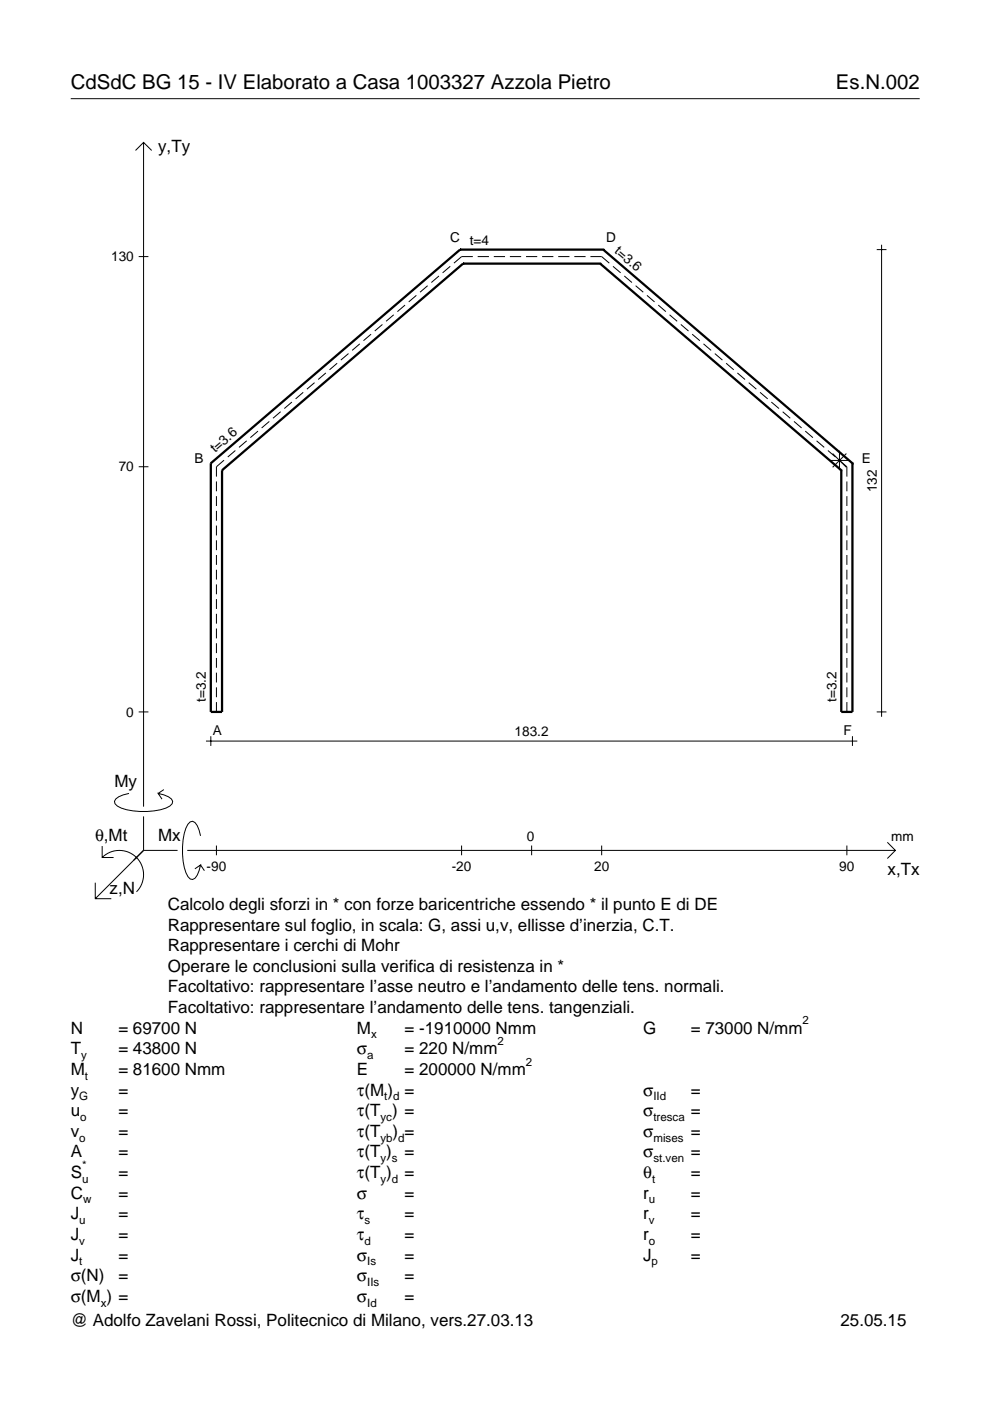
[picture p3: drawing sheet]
<svg xmlns="http://www.w3.org/2000/svg" width="210mm" height="297mm" viewBox="0 0 210 297" stroke-linecap="round" stroke-linejoin="round" font-family="sans-serif">
<g fill="none" stroke="#000" stroke-width=".21">
<path d="M15 20.9h180M28.7 31.9l1.7-1.7 1.8 1.7M30.4 30.2v140.8M29.4 54.4h2.1M93.1 58.5l-1.6 1.4M95.5 56.5l-1.7 1.3M100.2 54.4h-2.3l-1.7 1.4M101.3 54.4h2.4M104.7 54.4h2.4M108.1 54.4h2.4M111.5 54.4h2.4M114.9 54.4h2.4"/>
<path d="M118.4 54.4h2.3M121.8 54.4h2.4M125.2 54.4h2.4l1.6 1.4M130 56.5l1.6 1.3M132.4 58.5l1.6 1.4M185.9 52.9h2M186.9 51.9v100.1M69.1 79.1l-1.6 1.4M71.5 77l-1.6 1.4M73.9 75l-1.6 1.3M76.3 72.9l-1.6 1.4M78.7 70.9l-1.6 1.3"/>
<path d="M81.1 68.8l-1.6 1.4M83.5 66.7l-1.6 1.4M85.9 64.7l-1.6 1.4M88.3 62.6l-1.6 1.4M90.7 60.6l-1.6 1.4M134.8 60.6l1.6 1.4M137.2 62.6l1.6 1.4M139.6 64.7l1.6 1.4M142 66.7l1.6 1.4M144.4 68.8l1.6 1.4M146.8 70.9l1.6 1.3M149.2 72.9l1.6 1.4"/>
<path d="M151.6 75l1.6 1.3M154 77l1.6 1.4M156.3 79.1l1.7 1.4M29.4 99h2.1M47.5 97.6l-1.6 1.4v2.1M49.9 95.5l-1.6 1.4M52.3 93.5l-1.6 1.4M54.7 91.4l-1.6 1.4M57.1 89.4l-1.6 1.3M59.5 87.3l-1.6 1.4M61.9 85.2l-1.6 1.4M64.3 83.2l-1.6 1.4"/>
<path d="M66.7 81.1l-1.6 1.4M158.7 81.1l1.7 1.4M161.1 83.2l1.7 1.4M163.5 85.2l1.7 1.4M165.9 87.3l1.7 1.4M168.3 89.4l1.7 1.3M170.7 91.4l1.7 1.4M173.1 93.5l1.7 1.4M175.5 95.5l1.7 1.4M175.9 97.6h4.1M176.5 96.2l2.9 2.9M177.9 97.6l1.7 1.4v2.1"/>
<path d="M178 95.6v4.1M179.4 96.2l-2.9 2.9M45.9 102.1v2.1M45.9 105.2v2.1M45.9 108.3v2.1M45.9 111.4v2.1M45.9 114.6v2M45.9 117.7v2.1M179.6 102.1v2.1M179.6 105.2v2.1M179.6 108.3v2.1M179.6 111.4v2.1"/>
<path d="M179.6 114.6v2M179.6 117.7v2.1M45.9 120.8v2.1M45.9 123.9v2.1M45.9 127v2.1M45.9 130.1v2.1M45.9 133.3v2.1M45.9 136.4v2.1M45.9 139.5v2.1M179.6 120.8v2.1M179.6 123.9v2.1M179.6 127v2.1"/>
<path d="M179.6 130.1v2.1M179.6 133.3v2.1M179.6 136.4v2.1M179.6 139.5v2.1M29.4 150.9h2.1M43.7 157.1h138.1M44.7 156.1v2.1M45.9 142.6v2.1M45.9 145.7v2.1M45.9 148.9v2M179.6 142.6v2.1M179.6 145.7v2.1"/>
<path d="M179.6 148.9v2M180.7 156.1v2.1M185.9 150.9h2M21.7 179.4v2.4h2.4M27.3 168.2a3.6 3.6 0 0 0-3 1.7l.1 .5a5.6 5.6 0 0 0 3.8 1.5 13.4 13.4 0 0 0 7.8-1l.5-.5 .1-.5a3.6 3.6 0 0 0-3.1-1.7l.8 1.2M30.4 173.1v7.2M34.7 167.4l-1.2 .8M42.5 177.2a3.6 3.6 0 0 0-1.7-3.1l-.5 .2a5.7 5.7 0 0 0-1.5 3.7 13.3 13.3 0 0 0 1 7.9l.5 .5 .5 .1a3.6 3.6 0 0 0 1.7-3.1l-1.2 .8M45.9 179.3v2M97.9 179.3v2M112.7 179.3v2M127.6 179.3v2"/>
<path d="M179.6 179.3v2M188.1 178.6l1.7 1.7-1.7 1.7M20.2 187.2v3.3h3.4M21.7 181.8a5.1 5.1 0 0 1 7.2 0 5.1 5.1 0 0 1 0 7.3M30.4 180.3l-10.2 10.2M30.4 180.3h7.2M39.7 180.3h150.1M42.5 183.4l.8 1.2"/>
</g>
<g fill="none" stroke="#000" stroke-width=".48">
<path d="M97.5 52.9h.1M97.5 52.9l-52.8 45.3M97.5 52.9h30.4M98.2 55.9h.1M98.2 55.9l-51.1 43.8M98.2 55.9h29M127.2 55.9h.1M127.2 55.9l51.2 43.8M127.9 52.9h.1M127.9 52.9l52.8 45.3M44.7 98.2h.1M44.7 98.2v52.7h2.4v-51.2"/>
<path d="M47.1 99.7h.1M178.4 99.7h.1M180.7 98.2h.1M180.7 98.2v52.7h-2.3v-51.2"/>
</g>
<g font-size="4.3">
<text x="15" y="18.9">CdSdC BG 15 - IV Elaborato a Casa 1003327 Azzola Pietro</text>
<text x="177.2" y="18.9">Es.N.002</text>
</g>
<g font-size="3.6">
<text x="33.5" y="32.3">y,Ty</text>
<text x="24.3" y="166.9">My</text>
<text x="20.1" y="178.2">θ,Mt</text>
<text x="33.5" y="178.2">Mx</text>
<text x="188.2" y="185.5">x,Tx</text>
<text x="23.2" y="189.6">z,N</text>
<text x="35.6" y="192.9">Calcolo degli sforzi in * con forze baricentriche essendo * il punto E di DE</text>
<text x="35.6" y="197.3">Rappresentare sul foglio, in scala: G, assi u,v, ellisse d’inerzia, C.T.</text>
<text x="35.6" y="201.7">Rappresentare i cerchi di Mohr</text>
<text x="35.6" y="206">Operare le conclusioni sulla verifica di resistenza in *</text>
<text x="35.6" y="210.4">Facoltativo: rappresentare l’asse neutro e l’andamento delle tens. normali.</text>
<text x="35.6" y="214.8">Facoltativo: rappresentare l’andamento delle tens. tangenziali.</text>
<text x="15" y="219.2">N</text>
<text x="25.1" y="219.2">= 69700 N</text>
<text x="75.7" y="219.2">M</text>
<text x="85.8" y="219.2">= -1910000 Nmm</text>
<text x="136.4" y="219.2">G</text>
<text x="146.5" y="219.2">= 73000 N/mm</text>
<text x="15" y="227.9">M</text>
<text x="15" y="223.5">T</text>
<text x="25.1" y="223.5">= 43800 N</text>
<text x="25.1" y="227.9">= 81600 Nmm</text>
<text x="75.7" y="223.5">σ</text>
<text x="75.7" y="227.9">E</text>
<text x="85.8" y="223.5">= 220 N/mm</text>
<text x="85.8" y="227.9">= 200000 N/mm</text>
<text x="15" y="232.3">y</text>
<text x="25.1" y="232.3">=</text>
<text x="75.7" y="232.3">τ(M ) =</text>
<text x="136.4" y="232.3">σ</text>
<text x="146.5" y="232.3">=</text>
<text x="15" y="236.7">u</text>
<text x="25.1" y="236.7">=</text>
<text x="75.7" y="236.7">τ(T ) =</text>
<text x="136.4" y="236.7">σ</text>
<text x="146.5" y="236.7">=</text>
<text x="15" y="241">v</text>
<text x="15" y="245.4">A</text>
<text x="25.1" y="241">=</text>
<text x="25.1" y="245.4">=</text>
<text x="75.7" y="245.4">τ(T )</text>
<text x="75.7" y="241">τ(T</text>
<text x="83.3" y="241">) =</text>
<text x="85.8" y="245.4">=</text>
<text x="136.4" y="241">σ</text>
<text x="136.4" y="245.4">σ</text>
<text x="146.5" y="241">=</text>
<text x="146.5" y="245.4">=</text>
<text x="15" y="249.8">S</text>
<text x="25.1" y="249.8">=</text>
<text x="75.7" y="249.8">τ(T )</text>
<text x="85.8" y="249.8">=</text>
<text x="136.4" y="249.8">θ</text>
<text x="146.5" y="249.8">=</text>
<text x="15" y="254.2">C</text>
<text x="25.1" y="254.2">=</text>
<text x="75.7" y="254.2">σ</text>
<text x="85.8" y="254.2">=</text>
<text x="136.4" y="254.2">r</text>
<text x="146.5" y="254.2">=</text>
<text x="15" y="258.5">J</text>
<text x="15" y="262.9">J</text>
<text x="25.1" y="258.5">=</text>
<text x="25.1" y="262.9">=</text>
<text x="75.7" y="258.5">τ</text>
<text x="75.7" y="262.9">τ</text>
<text x="85.8" y="258.5">=</text>
<text x="85.8" y="262.9">=</text>
<text x="136.4" y="258.5">r</text>
<text x="136.4" y="262.9">r</text>
<text x="146.5" y="258.5">=</text>
<text x="146.5" y="262.9">=</text>
<text x="15" y="267.3">J</text>
<text x="25.1" y="267.3">=</text>
<text x="75.7" y="267.3">σ</text>
<text x="85.8" y="267.3">=</text>
<text x="136.4" y="267.3">J</text>
<text x="146.5" y="267.3">=</text>
<text x="15" y="271.7">σ(N)</text>
<text x="25.1" y="271.7">=</text>
<text x="75.7" y="271.7">σ</text>
<text x="85.8" y="271.7">=</text>
<text x="15" y="281.2">@ Adolfo Zavelani Rossi, Politecnico di Milano, vers.27.03.13</text>
<text x="15" y="276">σ(M ) =</text>
<text x="75.7" y="276">σ</text>
<text x="85.8" y="276">=</text>
<text x="178.2" y="281.2">25.05.15</text>
</g>
<g font-size="2.9">
<text x="95.4" y="51.2">C</text>
<text x="99.6" y="51.9">t=4</text>
<text x="128.5" y="51.2">D</text>
<text x="130.1" y="53.5" transform="rotate(41 130.1 53.5)">t=3.6</text>
<text x="23.6" y="55.4">130</text>
<text x="25.2" y="100">70</text>
<text x="41.2" y="98.2">B</text>
<text x="45.6" y="96.1" transform="rotate(-41 45.6 96.1)">t=3.6</text>
<text x="182.7" y="98.2">E</text>
<text x="185.9" y="104.3" transform="rotate(-90 185.9 104.3)">132</text>
<text x="43.7" y="148.9" transform="rotate(-90 43.7 148.9)">t=3.2</text>
<text x="177.3" y="148.9" transform="rotate(-90 177.3 148.9)">t=3.2</text>
<text x="26.8" y="151.9">0</text>
<text x="45.1" y="155.8">A</text>
<text x="178.8" y="155.8">F</text>
<text x="109.1" y="156.1">183.2</text>
<text x="111.7" y="178.2">0</text>
<text x="189" y="178.2">mm</text>
<text x="43.8" y="184.7">-90</text>
<text x="95.8" y="184.7">-20</text>
<text x="126" y="184.7">20</text>
<text x="178" y="184.7">90</text>
</g>
<g font-size="2.4">
<text x="78.7" y="220.2">x</text>
<text x="105.5" y="221.5">2</text>
<text x="170.2" y="217.2">2</text>
<text x="17.2" y="224.5">y</text>
<text x="77.9" y="224.5">a</text>
<text x="111.5" y="225.9">2</text>
<text x="16.8" y="233.3">G</text>
<text x="18" y="228.9">t</text>
<text x="81.5" y="233.3">t d</text>
<text x="138.5" y="233.3">IId</text>
<text x="17" y="237.7">o</text>
<text x="80.7" y="237.7">yc</text>
<text x="138.5" y="237.7">tresca</text>
<text x="16.8" y="242">o</text>
<text x="80.7" y="242">yb d</text>
<text x="138.5" y="242">mises</text>
<text x="17.4" y="250.8">u</text>
<text x="17.4" y="247.8">*</text>
<text x="80.7" y="246.4">y s</text>
<text x="80.7" y="250.8">y d</text>
<text x="138.2" y="250.8">t</text>
<text x="138.5" y="246.4">st.ven</text>
<text x="17.6" y="255.2">w</text>
<text x="137.6" y="255.2">u</text>
<text x="16.8" y="259.5">u</text>
<text x="16.8" y="263.9">v</text>
<text x="77.3" y="259.5">s</text>
<text x="77.3" y="263.9">d</text>
<text x="137.6" y="259.5">v</text>
<text x="137.6" y="263.9">o</text>
<text x="16.8" y="268.3">t</text>
<text x="77.9" y="268.3">Is</text>
<text x="138.2" y="268.3">p</text>
<text x="77.9" y="272.7">IIs</text>
<text x="21.4" y="277">x</text>
<text x="77.9" y="277">Id</text>
</g>
</svg>
